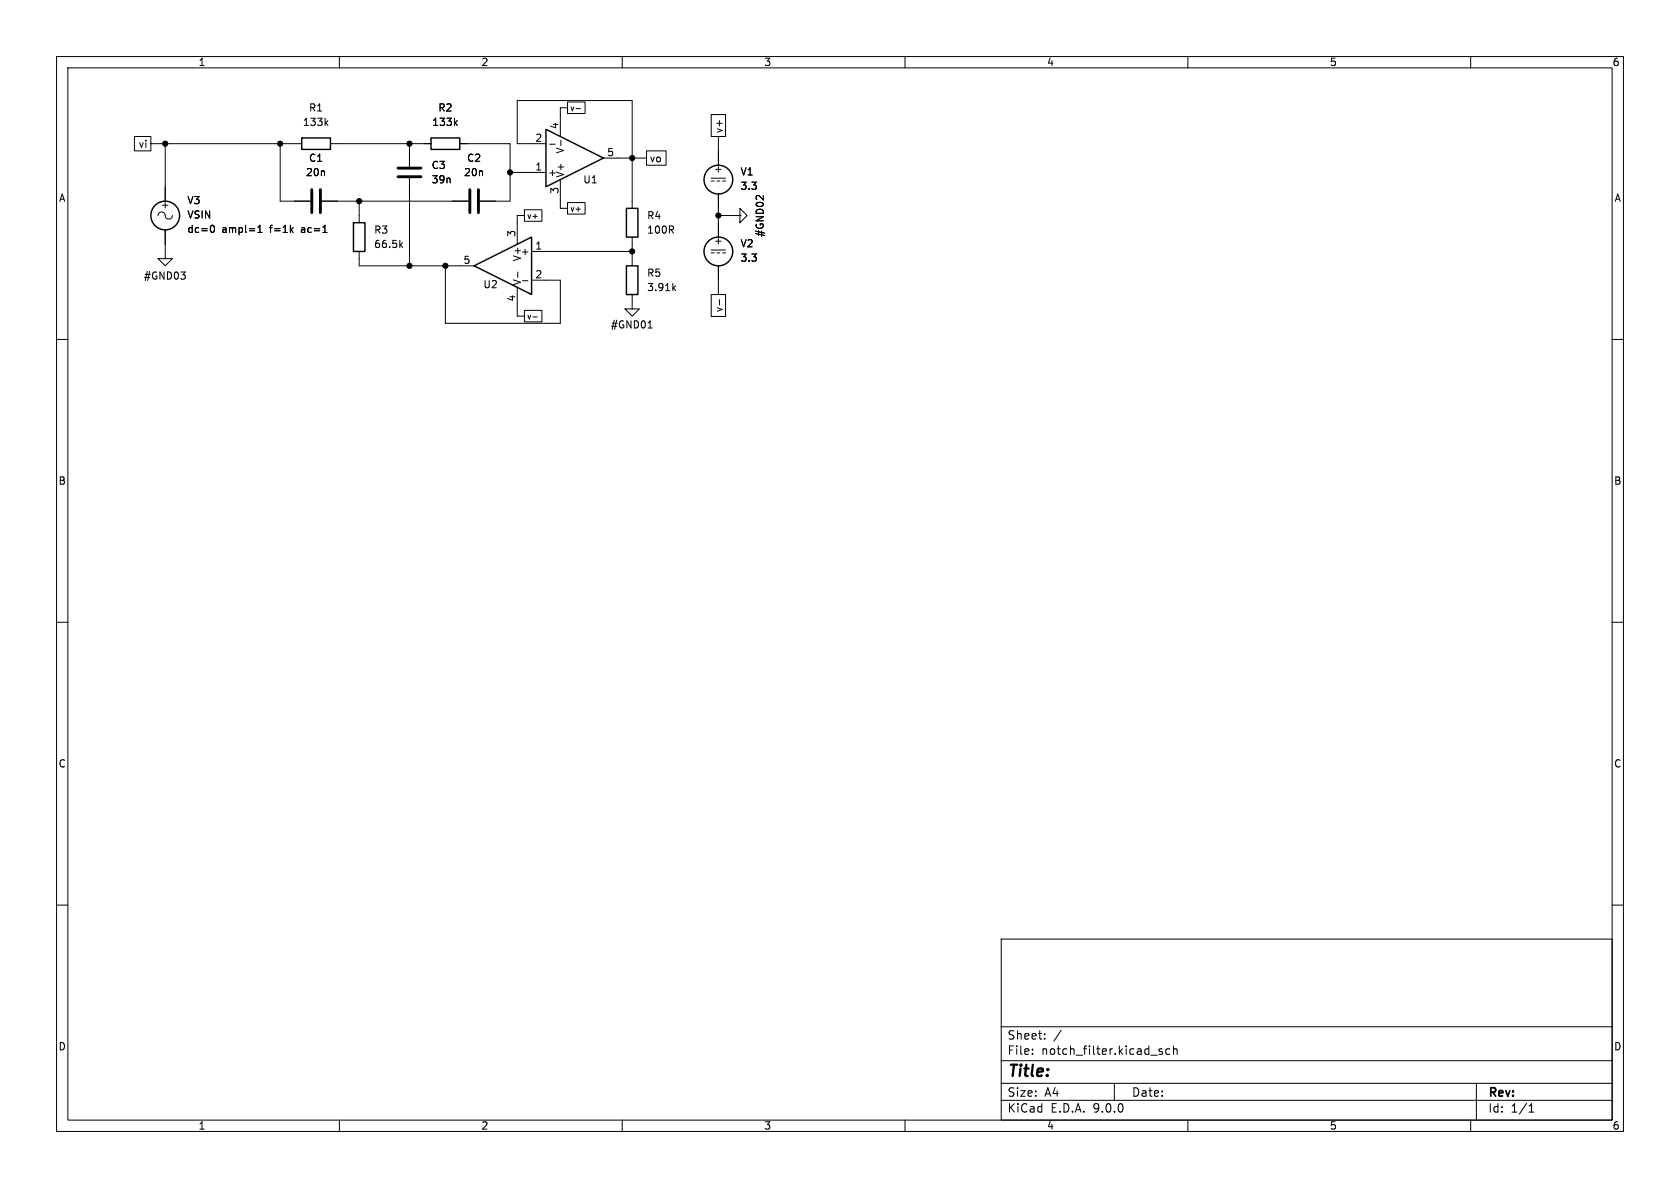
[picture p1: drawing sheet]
<svg xmlns="http://www.w3.org/2000/svg" width="297mm" height="210mm" viewBox="0 0 297 210" stroke-linecap="round" stroke-linejoin="round" font-family="sans-serif">
<g fill="none" stroke="#000" stroke-width=".18">
<path d="M10 10h277v190h-277zM12 12h273v186h-273zM60 10v2M100.3 18h3.1v2.1h-3.1zM100.3 19.1h-1.2v5M101.8 19.2h.8M110 10v2M160 10v2M210 10v2M260 10v2M23.8 24.1h2.9v2.6h-2.9zM26.7 25.4h26.6"/>
<path d="M27.9 38.1a.67 .67 0 0 1 .8-.6 .67 .67 0 0 1 .5 .8 .64 .64 0 0 0 .8 .4 .64 .64 0 0 0 .5-.6M29.2 25.4v10.2M37.4 39.9l.1-.1a.68 .68 0 0 1 .4 .7 .68 .68 0 0 1-.4 .6l-.1-.1M49.5 25.4v10.2h5.4M56.9 35.6h25.9M57.6 21.7l.4 .5M58 21.3l-.5 .5M58.4 25.4h17.8M63.5 35.6v3.8M72.4 25.4v4.1M72.4 31.5v15.5M80.5 21.7l.3 .5"/>
<path d="M80.8 21.3l-.5 .5M81.3 25.4h8.9v10.2h-5.4M90.2 30.5h6.3M92.7 37.1h3.1v2h-3.1zM92.7 38.1h-1.3v5.1M96.5 25.4h-5.1v-7.6h20.4v19M97.2 25.5h.9M99.1 31.8v5h1.2M99.2 24.8v1M100.3 35.8h3.1v2h-3.1zM106.7 27.9h7.6M114.3 26.7h3.5v2.5h-3.5z"/>
<path d="M125.7 20.3h2.6v3.8h-2.6zM125.7 31.5h2.6M125.7 32h.5M126.7 32h.6M127 24.1v5.1M127 34.3v7.6M127 38.1h3.8M127.8 32h.5M130.8 36.8l1.3 1.3-1.3 1.3zM130.8 38.1h.1M133.8 34.6h.4M134.9 34.6v.7"/>
<path d="M27.9 45.7h2.6l-1.3 1.3zM29.2 45.7h.1M29.2 40.6v5.1M45.6 41.1h.7M45.6 40.2l.4-.4v1.3M57.1 41.1h.7M63.5 44.5v2.5h20.3M70.8 43.3l.4 .5M71.2 42.9l-.5 .5M78.7 47v10.2h20.4v-7.7h-5.1M91.4 50.8v5.1h1.3M91.5 48.1v1"/>
<path d="M92.4 49.6h.9M92.7 54.9h3.1v2h-3.1zM94 44.5h17.8M94.2 56h.8M110.5 54.6h2.5l-1.2 1.3zM111.8 54.6h.1M111.8 41.9v5.1M111.8 52.1v2.5M114.6 58h.7M119.1 50.9l.3 .5M119.4 50.5l-.5 .5M125.7 52.1h2.6v3.8h-2.6z"/>
<path d="M125.7 44.2h2.6M125.7 44.7h.5M126.7 44.7h.6M127 47v5.1M127.2 52.9v1M127.8 44.7h.5M10 60h2M285 60h2M10 110h2M285 110h2M10 160h2M177 166h108v32h-108z"/>
<path d="M285 160h2M60 198v2M110 198v2M160 198v2M177 194.5h108M177 191.5h108M177 187.5h108M177 181.5h108M182.5 186.3v.1M182.5 185.5v.1M184.7 183.6v.1M184.7 182.8v.1"/>
<path d="M187.6 182.1l-1.3 2M197 191.5v3M205.5 185.5l-.4-.1-.2 .2 .1 .2 .5 .2v.3h-.6M206.8 185.5l-.4-.1-.3 .3v.4l.1 .2h.6M207.5 185.5l.2-.1 .3 .1 .1 .9M207.5 184.9v1.5M210 198v2M260 198v2M261 191.5v6.5M270.3 196.6h.9M270.3 195.5l.4-.4v1.5"/>
</g>
<g fill="none" stroke="#000" stroke-width=".25">
<path d="M53.3 24.4h5.1v2h-5.1zM62.5 39.4h2v5.1h-2zM76.2 24.4h5.1v2h-5.1zM96.5 22.9l10.2 5-10.2 5.1zM110.7 36.8h2.1v5.1h-2.1zM83.8 47l10.2-5.1v10.2zM110.7 47h2.1v5.1h-2.1z"/>
<circle cx="29.2" cy="38.1" r="2.54"/>
<circle cx="127" cy="31.7" r="2.54"/>
<circle cx="127" cy="44.4" r="2.54"/>
</g>
<path d="M55.1 33.5v4.1M56.6 33.5v4.1M70.4 31.2h4M70.4 29.7h4M83.1 33.5v4.1M84.6 33.5v4.1" fill="none" stroke="#000" stroke-width=".51"/>
<g fill="#000" stroke="#000" stroke-width=".18">
<circle cx="29.2" cy="25.4" r=".46"/>
<circle cx="49.5" cy="25.4" r=".46"/>
<circle cx="63.5" cy="35.6" r=".46"/>
<circle cx="72.4" cy="25.4" r=".46"/>
<circle cx="90.2" cy="30.5" r=".46"/>
<circle cx="111.8" cy="27.9" r=".46"/>
<circle cx="127" cy="38.1" r=".46"/>
<circle cx="72.4" cy="47" r=".46"/>
<circle cx="78.7" cy="47" r=".46"/>
<circle cx="111.8" cy="44.5" r=".46"/>
</g>
<text font-size="2.8" x="178" y="190.9">Title:</text>
<g font-size="2.1">
<text x="178" y="184">Sheet:</text>
<text x="178" y="186.7">File:</text>
<text x="184.1" y="186.7">notch_filter.kicad_sch</text>
<text x="178" y="196.9">KiCad</text>
<text x="178" y="194.1">Size:</text>
<text x="184.7" y="194.1">A4</text>
<text x="185.7" y="196.9">E.D.A.</text>
<text x="193.3" y="196.9">9.0.0</text>
<text x="200" y="194.1">Date:</text>
<text x="263" y="194.3">Rev:</text>
<text x="263" y="196.9">Id:</text>
<text x="267.1" y="196.9">1/1</text>
</g>
<g font-size="1.8">
<text x="35" y="11.9">1</text>
<text x="85" y="11.9">2</text>
<text x="135" y="11.9">3</text>
<text x="185" y="11.9">4</text>
<text x="235" y="11.9">5</text>
<text x="285" y="11.9">6</text>
<text x="53.5" y="22.5">133k</text>
<text x="54.5" y="19.9">R1</text>
<text x="76.3" y="22.5">133k</text>
<text x="77.4" y="19.9">R2</text>
<text x="98.8" y="22.9" transform="rotate(-90 98.8 22.9)">4</text>
<text x="128" y="23.7" transform="rotate(-90 128 23.7)">v+</text>
<text x="24.4" y="26.4">vi</text>
<text x="54.5" y="28.8">C1</text>
<text x="82.5" y="28.8">C2</text>
<text x="94.5" y="25.1">2</text>
<text x="99.9" y="27.2" transform="rotate(-90 99.9 27.2)">V-</text>
<text x="107.2" y="27.7">5</text>
<text x="114.8" y="28.9">vo</text>
<text x="10.3" y="35.9">A</text>
<text x="54" y="31.3">20n</text>
<text x="76.2" y="30.1">C3</text>
<text x="76.2" y="32.6">39n</text>
<text x="81.9" y="31.3">20n</text>
<text x="94.5" y="30.2">1</text>
<text x="96.8" y="31.3">+</text>
<text x="98.8" y="34.4" transform="rotate(-90 98.8 34.4)">3</text>
<text x="99.9" y="31.5" transform="rotate(-90 99.9 31.5)">V+</text>
<text x="103" y="32.6">U1</text>
<text x="126.1" y="30.7">+</text>
<text x="130.8" y="31.2">V1</text>
<text x="130.8" y="33.8">3.3</text>
<text x="285.3" y="35.9">A</text>
<text x="28.3" y="37.1">+</text>
<text x="33" y="36.3">V3</text>
<text x="33" y="41.4">dc=0</text>
<text x="33" y="38.8">VSIN</text>
<text x="39.2" y="41.4">ampl=1</text>
<text x="47.8" y="41.4">f=1k</text>
<text x="53.5" y="41.4">ac=1</text>
<text x="66" y="41.5">R3</text>
<text x="91.2" y="42" transform="rotate(-90 91.2 42)">3</text>
<text x="114.3" y="39">R4</text>
<text x="114.3" y="41.5">100R</text>
<text x="135.2" y="42" transform="rotate(-90 135.2 42)">#GND02</text>
<text x="66" y="44">66.5k</text>
<text x="81.8" y="46.7">5</text>
<text x="92" y="45.3">+</text>
<text x="92.3" y="46.3" transform="rotate(-90 92.3 46.3)">V+</text>
<text x="94.5" y="44.2">1</text>
<text x="126.1" y="43.4">+</text>
<text x="130.8" y="43.9">V2</text>
<text x="130.8" y="46.5">3.3</text>
<text x="25.3" y="49.6">#GND03</text>
<text x="85.4" y="51.2">U2</text>
<text x="91.2" y="53.4" transform="rotate(-90 91.2 53.4)">4</text>
<text x="92.3" y="50.5" transform="rotate(-90 92.3 50.5)">V-</text>
<text x="94.5" y="49.3">2</text>
<text x="114.3" y="49.1">R5</text>
<text x="114.3" y="51.7">3.91k</text>
<text x="107.9" y="58.3">#GND01</text>
<text x="128" y="55.3" transform="rotate(-90 128 55.3)">v-</text>
<text x="10.3" y="85.9">B</text>
<text x="285.3" y="85.9">B</text>
<text x="10.3" y="135.9">C</text>
<text x="285.3" y="135.9">C</text>
<text x="10.3" y="185.9">D</text>
<text x="285.3" y="185.9">D</text>
<text x="35" y="199.9">1</text>
<text x="85" y="199.9">2</text>
<text x="135" y="199.9">3</text>
<text x="185" y="199.9">4</text>
<text x="235" y="199.9">5</text>
<text x="285" y="199.9">6</text>
</g>
<g font-size="1.4">
<text x="100.7" y="19.9">v-</text>
<text x="93.1" y="38.9">v+</text>
<text x="100.7" y="37.6">v+</text>
<text x="93.1" y="56.7">v-</text>
</g>
</svg>
